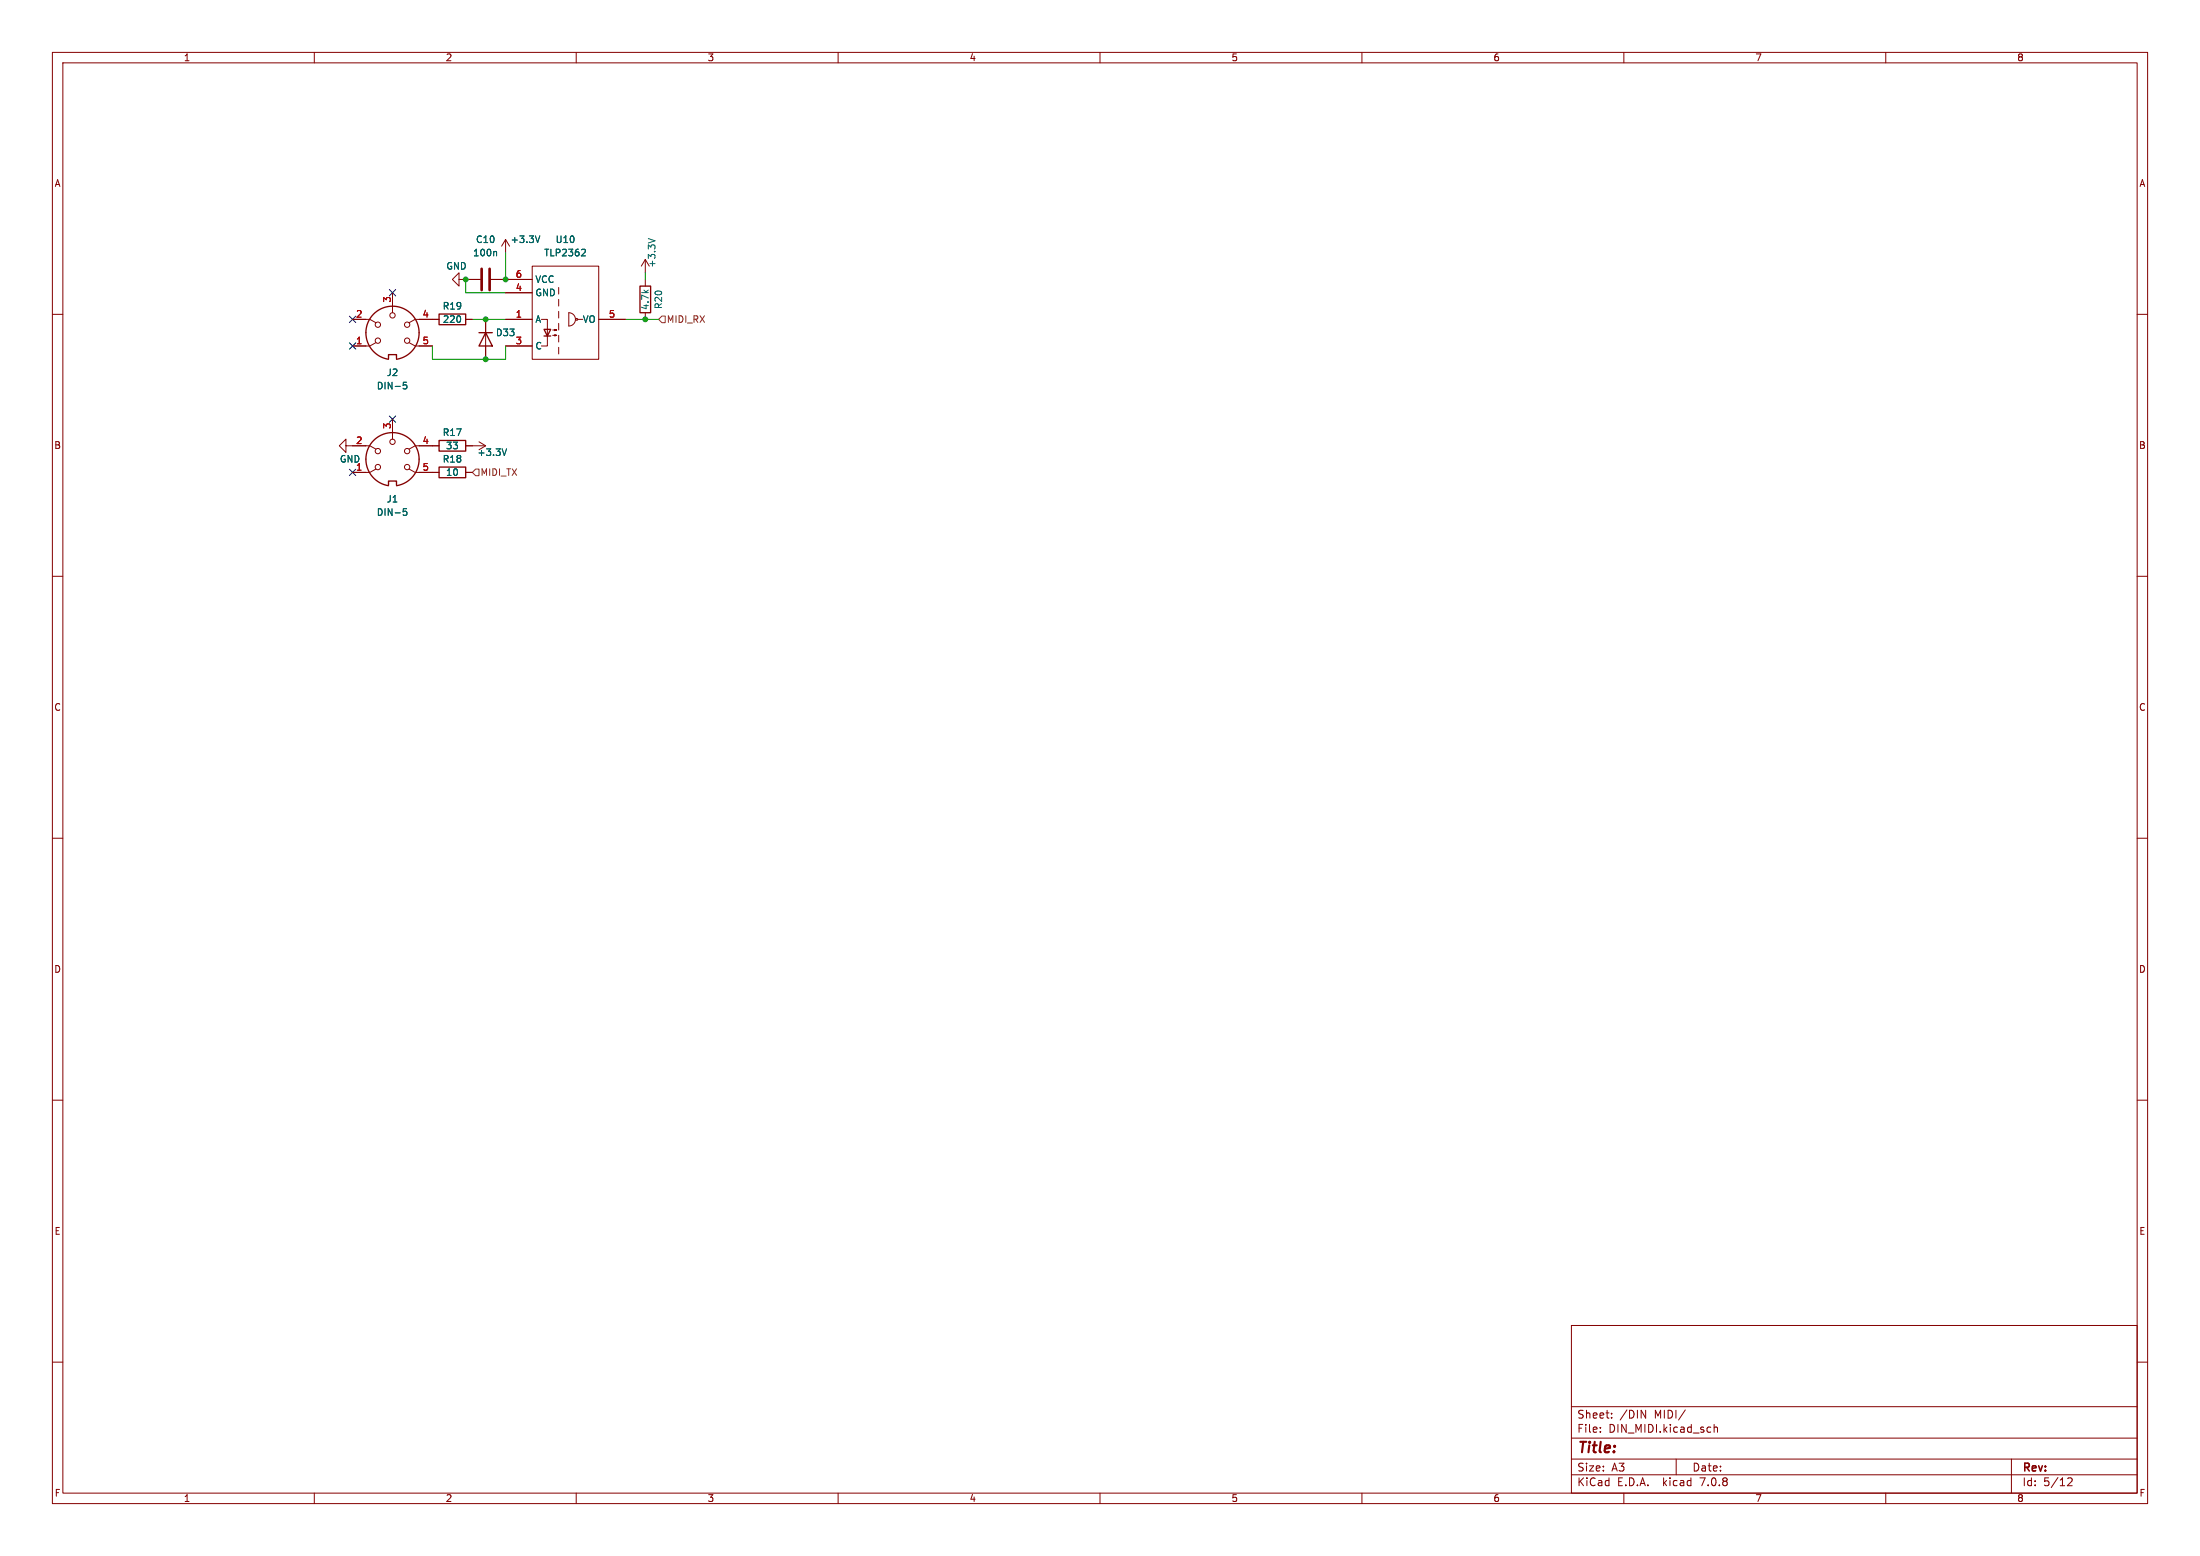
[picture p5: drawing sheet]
<svg xmlns="http://www.w3.org/2000/svg" width="420mm" height="297mm" viewBox="0 0 420 297" stroke-linecap="round" stroke-linejoin="round" font-family="sans-serif">
<g fill="none" stroke="#840000" stroke-width=".19">
<path d="M10 10h400v277h-400zM12 12h396v273h-396zM60 10v2M110 10v2M160 10v2M210 10v2M260 10v2M310 10v2M360 10v2M10 60h2M74.9 55.9v3.8M87.6 53.3v-1.2l-1.2 1.2 1.2 1.3v-1.3h4.1"/>
<path d="M93.7 53.3h7.9M96.5 45.7l.8 1.3M96.5 45.7v2.6M96.5 45.7l-.7 1.3M96.5 55.9h5.1M101.6 50.8h12.7v17.8h-12.7zM106.7 54.9v1.2M106.7 57.2v1.2M106.7 59.4v1.3M108.6 59.7a1.27 1.27 0 0 1 1.3 1.3 1.27 1.27 0 0 1-1.3 1.2zM123.2 49.5l-.8 1.3M123.2 49.5v2.6"/>
<path d="M123.2 53.3v1.3M123.2 59.7v1.3M123.2 49.5l.8 1.3M408 60h2M67.3 61h3.3l1.2 .6M71.8 65.4l-1.2 .6h-3.3M78.1 65.4l1.1 .6h3.3M83.8 61h-4.6l-1.1 .6M88.9 61h1.3M92.7 61v7.6M96.5 61h5.1M96.5 66h5.1"/>
<path d="M103.4 61h1.1v5h-1.1M105.5 64h.8l-.4 .1v-.2l.4 .1M105.5 63h.8l-.4 .1v-.2l.4 .1M106.7 61.7v1.3M106.7 64v1.3M106.7 66.3v1.3M110.3 61h1M114.3 61h5.1M66 85.1v1.3l-1.2-1.3 1.2-1.3v1.3h4.6l1.2 .6M71.8 89.5l-1.2 .7h-3.3M74.9 80v3.8M78.1 89.5l1.1 .7h4.6"/>
<path d="M83.8 85.1h-4.6l-1.1 .6M88.9 90.2h1.3M88.9 85.1h3.8M91.4 84.3l1.3 .8M92.7 85.1l-1.3 .8M10 110h2M408 110h2M10 160h2M408 160h2M10 210h2M408 210h2M10 260h2"/>
<path d="M300 253h108v32h-108zM408 260h2M300 278.5h108M300 274.5h108M300 268.5h108M305.5 273.2v.2M305.5 272.5v.1M307.7 270.5v.2M307.7 269.8v.1M313.3 269.2l.9 1.5v-1.5M320 278.5v3M321.7 269.1l-1.3 1.9"/>
<path d="M327.2 271.9v1.5M327.2 272.5l.2-.1 .4 .1 .1 .9M384 278.5v6.5M60 285v2M110 285v2M160 285v2M210 285v2M260 285v2M300 281.5h108M310 285v2M360 285v2M394.7 282.2l.6-.1 .2 .1 .1 .3-.9 1.1h.9"/>
<circle cx="72.1" cy="65" r=".51"/>
<circle cx="72.1" cy="62" r=".51"/>
<circle cx="74.9" cy="60.2" r=".51"/>
<circle cx="77.7" cy="65" r=".51"/>
<circle cx="77.7" cy="62" r=".51"/>
<circle cx="110.1" cy="61" r=".18"/>
<circle cx="72.1" cy="86.1" r=".51"/>
<circle cx="72.1" cy="89.2" r=".51"/>
<circle cx="74.9" cy="84.3" r=".51"/>
<circle cx="77.7" cy="89.2" r=".51"/>
<circle cx="77.7" cy="86.1" r=".51"/>
</g>
<path d="M94.6 48l.2 .2v.6M103.1 45l-.5 1.3M111.2 47.6h.4l.2 .3-.8 .9h.8M123.8 45.5l1.2 .5M77.6 73h-.6v.6l.1-.1h.5l.1 .2-.1 .4-.2 .1-.4-.1M77.6 97.1h-.6v.6l.1-.1h.5l.1 .2-.1 .4-.2 .2-.4-.2M96.7 85.7l-.4 1.2" fill="none" stroke="#006464" stroke-width=".19"/>
<path d="M83.8 59.9h5.1v2.1h-5.1zM122.2 54.6h2v5.1h-2zM74.2 68.6a5.1 5.1 0 0 1-3.6-7.8 5.1 5.1 0 0 1 8.6 0 5.1 5.1 0 0 1-3.5 7.8M74.2 68.5v-.8h1.5v.8M91.4 63.5h2.6M92.7 63.5l1.3 2.5h-2.6zM103.9 62.9h1.2l-.6 1.2zM103.9 64.1h1.2M74.2 92.7a5.1 5.1 0 0 1-3.6-7.8 5.1 5.1 0 0 1 8.6 0 5.1 5.1 0 0 1-3.5 7.8M74.2 92.6v-.8h1.5v.8M83.8 84.1h5.1v2h-5.1zM83.8 89.2h5.1v2h-5.1z" fill="none" stroke="#840000" stroke-width=".25"/>
<path d="M91.9 51.3v4.1M93.5 51.3v4.1" fill="none" stroke="#840000" stroke-width=".51"/>
<path d="M126.4 60.3h.6v1.3h-.6l-.7-.6zM90.8 89.5h.6v1.3h-.6l-.6-.6z" fill="none" stroke="#725600" stroke-width=".19"/>
<path d="M88.9 53.3v2.6h7.6M96.5 48.3v5M123.2 52.1v1.2M82.5 66v2.6h14v-2.6M90.2 61h6.3M119.4 61h6.3" fill="none" stroke="#009600" stroke-width=".19"/>
<path d="M74.3 55.3l1.2 1.2M75.5 55.3l-1.2 1.2M66.7 65.4l1.2 1.2M66.7 60.4l1.2 1.2M67.9 65.4l-1.2 1.2M67.9 60.4l-1.2 1.2M74.3 79.4l1.2 1.2M75.5 79.4l-1.2 1.2M66.7 89.6l1.2 1.2M67.9 89.6l-1.2 1.2" fill="none" stroke="#000084" stroke-width=".19"/>
<g fill="#009600" stroke="#009600" stroke-width=".19">
<circle cx="96.5" cy="53.3" r=".46"/>
<circle cx="92.7" cy="68.6" r=".46"/>
<circle cx="92.7" cy="61" r=".46"/>
<circle cx="88.9" cy="53.3" r=".46"/>
<circle cx="123.2" cy="61" r=".46"/>
</g>
<text font-size="2.8" fill="#840000" x="301" y="277.9">Title:</text>
<g font-size="2.1" fill="#840000">
<text x="301" y="273.7">File:</text>
<text x="301" y="271">Sheet:</text>
<text x="307.1" y="273.7">DIN_MIDI.kicad_sch</text>
<text x="309.2" y="271">/DIN</text>
<text x="315.9" y="271">MIDI/</text>
<text x="301" y="281.1">Size:</text>
<text x="307.6" y="281.1">A3</text>
<text x="323" y="281.1">Date:</text>
<text x="386" y="281.3">Rev:</text>
<text x="301" y="283.9">KiCad</text>
<text x="308.7" y="283.9">E.D.A.</text>
<text x="317.6" y="283.9">kicad</text>
<text x="324.8" y="283.9">7.0.8</text>
<text x="386" y="283.9">Id:</text>
<text x="390.1" y="283.9">5/12</text>
</g>
<g font-size="1.8" fill="#840000">
<text x="35" y="11.9">1</text>
<text x="85" y="11.9">2</text>
<text x="135" y="11.9">3</text>
<text x="185" y="11.9">4</text>
<text x="235" y="11.9">5</text>
<text x="285" y="11.9">6</text>
<text x="335" y="11.9">7</text>
<text x="385" y="11.9">8</text>
<text x="10.3" y="35.9">A</text>
<text x="408.3" y="35.9">A</text>
<text x="10.3" y="85.9">B</text>
<text x="408.2" y="85.9">B</text>
<text x="10.3" y="135.9">C</text>
<text x="408.2" y="135.9">C</text>
<text x="10.3" y="185.9">D</text>
<text x="408.2" y="185.9">D</text>
<text x="10.3" y="235.9">E</text>
<text x="408.3" y="235.9">E</text>
<text x="10.3" y="285.9">F</text>
<text x="35" y="286.9">1</text>
<text x="85" y="286.9">2</text>
<text x="135" y="286.9">3</text>
<text x="185" y="286.9">4</text>
<text x="235" y="286.9">5</text>
<text x="285" y="286.9">6</text>
<text x="335" y="286.9">7</text>
<text x="385" y="286.9">8</text>
<text x="408.3" y="285.9">F</text>
</g>
<g font-size="1.8" fill="#006464">
<text x="90.8" y="46.6">C10</text>
<text x="97.4" y="46.6">+3.3V</text>
<text x="106" y="46.6">U10</text>
<text x="85.1" y="51.7">GND</text>
<text x="90.2" y="49.1">100n</text>
<text x="103.8" y="49.1">TLP2362</text>
<text x="125.3" y="51.2" transform="rotate(-90 125.3 51.2)">+3.3V</text>
<text x="84.4" y="59.3">R19</text>
<text x="102.1" y="56.7">GND</text>
<text x="102.1" y="54.2">VCC</text>
<text x="124.1" y="59.3" transform="rotate(-90 124.1 59.3)">4.7k</text>
<text x="126.6" y="59.1" transform="rotate(-90 126.6 59.1)">R20</text>
<text x="84.4" y="61.8">220</text>
<text x="94.6" y="64.4">D33</text>
<text x="98.4" y="65.8">3</text>
<text x="102.1" y="61.8">A</text>
<text x="111.2" y="61.8">VO</text>
<text x="73.7" y="72">J2</text>
<text x="102.1" y="66.9">C</text>
<text x="71.8" y="74.5">DIN-5</text>
<text x="84.4" y="83.4">R17</text>
<text x="64.8" y="88.5">GND</text>
<text x="84.4" y="88.5">R18</text>
<text x="85" y="86">33</text>
<text x="91" y="87.2">+3.3V</text>
<text x="85" y="91">10</text>
<text x="71.8" y="98.7">DIN-5</text>
<text x="73.7" y="96.1">J1</text>
</g>
<g font-size="1.8" fill="#a90000">
<text x="98.4" y="53.1">6</text>
<text x="74.7" y="57.9" transform="rotate(-90 74.7 57.9)">3</text>
<text x="98.4" y="55.6">4</text>
<text x="67.9" y="65.8">1</text>
<text x="67.9" y="60.7">2</text>
<text x="80.6" y="60.7">4</text>
<text x="80.6" y="65.8">5</text>
<text x="98.4" y="60.7">1</text>
<text x="116.1" y="60.7">5</text>
<text x="74.7" y="82" transform="rotate(-90 74.7 82)">3</text>
<text x="67.9" y="89.9">1</text>
<text x="67.9" y="84.8">2</text>
<text x="80.6" y="84.8">4</text>
<text x="80.6" y="89.9">5</text>
</g>
<g font-size="1.8" fill="#725600">
<text x="127.2" y="61.8">MIDI_RX</text>
<text x="91.6" y="91">MIDI_TX</text>
</g>
</svg>
